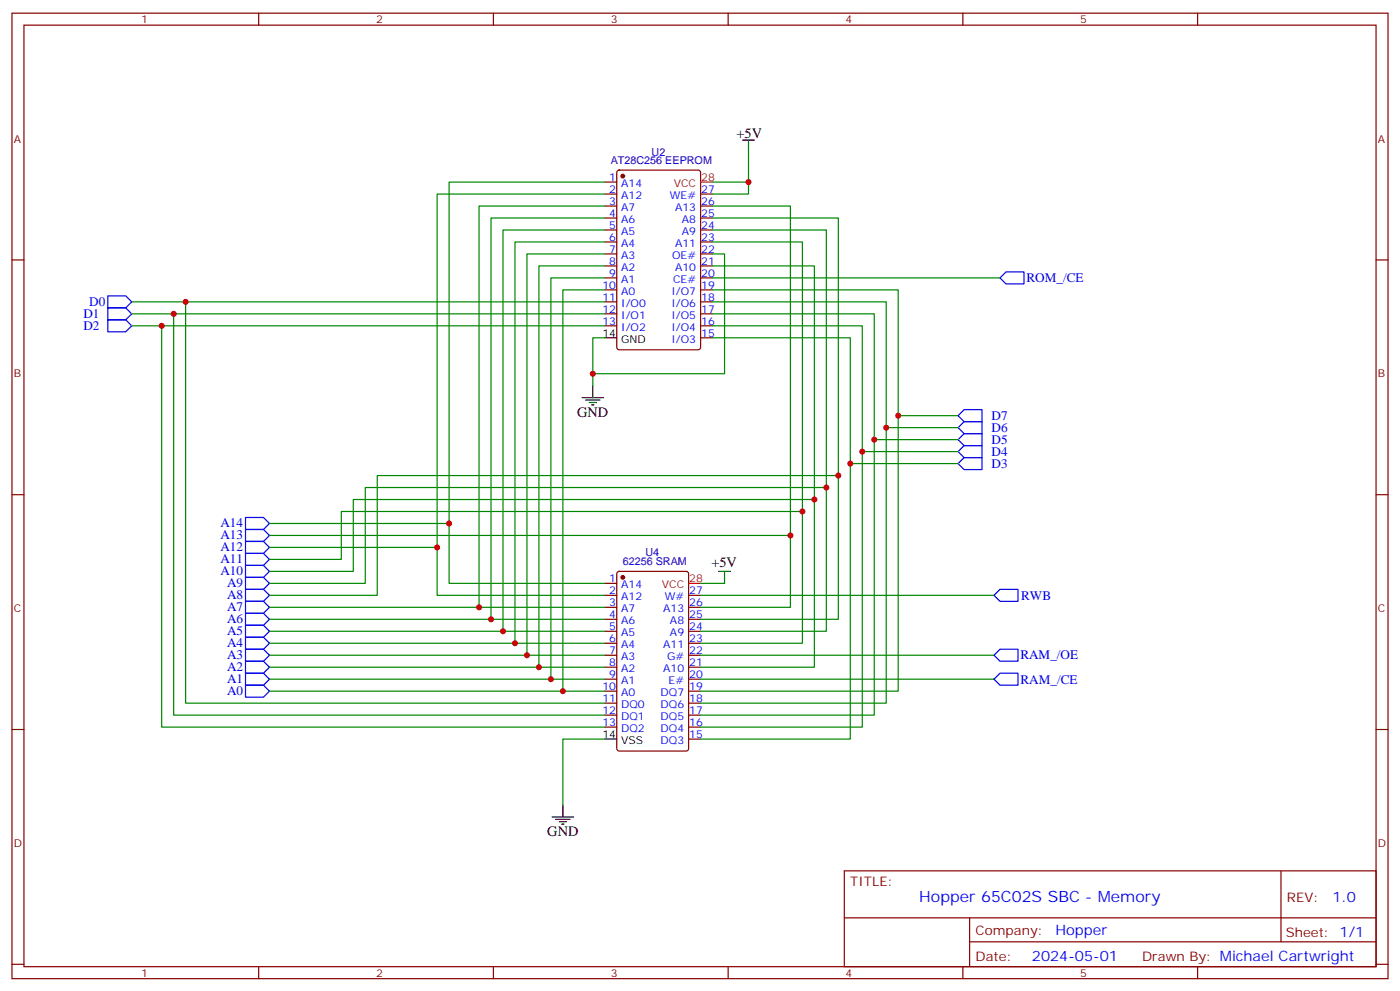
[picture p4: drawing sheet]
<svg xmlns="http://www.w3.org/2000/svg" width="412mm" height="292mm" viewBox="0 0 412 292" stroke-linecap="round" stroke-linejoin="round" font-family="sans-serif">
<g fill="none" stroke="#870000" stroke-width=".35">
<path d="M3.5 3.9h405.4v284.3h-405.4zM7.1 7.4h398.2v277.3h-398.2zM76.2 3.9v3.5M145.3 3.9v3.5M214.5 3.9v3.5M283.6 3.9v3.5M352.8 3.9v3.5M178.2 53.6h3.5M178.2 57.2h3.5M181.9 50.3l.5-.2h23.3l.6 .4 .1 51.8-.5 .7h-23.5l-.7-.5v-51.7zM206.4 57.2h3.5M3.5 76.6h3.6"/>
<path d="M178.2 60.7h3.5M178.2 64.2h3.5M178.2 67.7h3.5M178.2 71.3h3.5M178.2 74.8h3.5M178.2 78.3h3.5M206.4 60.7h3.5M206.4 64.2h3.5M206.4 67.7h3.5M206.4 71.3h3.5M206.4 74.8h3.5M206.4 78.3h3.5"/>
<path d="M405.3 76.6h3.6M178.2 81.8h3.5M178.2 85.4h3.5M178.2 88.9h3.5M178.2 92.4h3.5M178.2 96h3.5M206.4 81.8h3.5M206.4 85.4h3.5M206.4 88.9h3.5M206.4 92.4h3.5M206.4 96h3.5M206.4 99.5h3.5"/>
<path d="M3.5 145.7h3.6M405.3 145.7h3.6M178.2 171.8h3.5M178.2 175.3h3.5M178.2 178.9h3.5M181.9 168.5l.5-.2h19.7l.7 .4v51.8l-.4 .6-20 .1-.7-.5v-51.7zM202.8 175.3h3.6M202.8 178.9h3.6M178.2 182.4h3.5M178.2 185.9h3.5M178.2 189.4h3.5M178.2 193h3.5"/>
<path d="M178.2 196.5h3.5M202.8 182.4h3.6M202.8 185.9h3.6M202.8 189.4h3.6M202.8 193h3.6M202.8 196.5h3.6M3.5 214.8h3.6M178.2 200h3.5M178.2 203.6h3.5M178.2 207.1h3.5M178.2 210.6h3.5M178.2 214.1h3.5"/>
<path d="M202.8 200h3.6M202.8 203.6h3.6M202.8 207.1h3.6M202.8 210.6h3.6M202.8 214.1h3.6M202.8 217.7h3.6M405.3 214.8h3.6M248.7 256.5h156.6v28.2h-156.6zM377.3 256.5v20.9M248.7 270.3h156.5M285.6 277.4h119.6M285.6 270.3v14.1"/>
<path d="M3.5 284h3.6M76.2 284.7v3.5M145.3 284.7v3.5M214.5 284.7v3.5M283.6 284.7v3.5M352.8 284.7v3.5M405.3 284h3.6"/>
</g>
<g fill="none" stroke="#00f" stroke-width=".35">
<path d="M31.7 87.1h5.3l1.8 1.8-1.8 1.8h-5.3zM31.7 90.7h5.3l1.8 1.7-1.8 1.8h-5.3zM31.7 94.2h5.3l1.8 1.8-1.8 1.7h-5.3zM294.6 81.8l1.7-1.7h5.3v3.5h-5.3zM282.2 136.5l1.8-1.7h5.3v3.5h-5.3zM282.2 133l1.8-1.8h5.3v3.6h-5.3zM282.2 129.5l1.8-1.8h5.3v3.5h-5.3zM282.2 125.9l1.8-1.7h5.3v3.5h-5.3zM282.2 122.4l1.8-1.7h5.3v3.5h-5.3zM72.3 159.5h5.3l1.8 1.7-1.8 1.8h-5.3zM72.3 155.9h5.3l1.8 1.8-1.8 1.8h-5.3zM72.3 152.4h5.3l1.8 1.8-1.8 1.7h-5.3z"/>
<path d="M72.3 177.1h5.3l1.8 1.8-1.8 1.7h-5.3zM72.3 173.6h5.3l1.8 1.7-1.8 1.8h-5.3zM72.3 170h5.3l1.8 1.8-1.8 1.8h-5.3zM72.3 166.5h5.3l1.8 1.8-1.8 1.7h-5.3zM72.3 163h5.3l1.8 1.7-1.8 1.8h-5.3zM294.6 173.6h5.3v3.5h-5.3l-1.8-1.8zM72.3 198.3h5.3l1.8 1.7-1.8 1.8h-5.3zM72.3 194.7h5.3l1.8 1.8-1.8 1.8h-5.3zM72.3 191.2h5.3l1.8 1.8-1.8 1.7h-5.3zM72.3 187.7h5.3l1.8 1.7-1.8 1.8h-5.3zM72.3 184.2h5.3l1.8 1.7-1.8 1.8h-5.3zM72.3 180.6h5.3l1.8 1.8-1.8 1.8h-5.3z"/>
<path d="M292.8 193l1.8-1.8h5.3v3.5h-5.3zM72.3 201.8h5.3l1.8 1.8-1.8 1.7h-5.3zM292.8 200l1.8-1.7h5.3v3.5h-5.3z"/>
</g>
<g fill="none" stroke="#000" stroke-width=".35">
<path d="M218.7 41.3h3.5M220.5 41.3v3.5M178.2 99.5h3.5M171.4 117.1h6.4M172.5 117.8h4.2M173.6 118.5h2.1M174.3 119.2h.7M174.6 113.6v3.5M211.7 168.3h3.5M213.4 168.3v3.5M178.2 217.7h3.5M165.8 237.1v3.5"/>
<path d="M162.6 240.6h6.4M163.7 241.3h4.2M164.7 242h2.2M165.5 242.7h.7"/>
</g>
<g fill="#870000" stroke="#870000" stroke-width=".35">
<circle cx="183.4" cy="170" r=".53"/>
<circle cx="183.4" cy="51.9" r=".53"/>
</g>
<path d="M206.4 53.6h3.5M202.8 171.8h3.6" fill="none" stroke="#f00" stroke-width=".35"/>
<g fill="none" stroke="#008700" stroke-width=".35">
<path d="M178.2 57.2h-49.4v104M178.2 53.6h-45.9v100.6M220.5 44.8v8.8h-10.6M220.5 53.6v3.6h-10.6M178.2 78.3h-19.5v118.2M178.2 74.8h-23v118.2M178.2 71.3h-26.5v118.1M178.2 67.7h-30v118.2M178.2 64.2h-33.6v118.2M178.2 60.7h-37.1v118.2M209.9 60.7h22.9v97M209.9 71.3h26.5v79.3"/>
<path d="M209.9 74.8h3.5v35.3h-38.8M209.9 78.3h30v68.8M209.9 67.7h33.5v75.9M209.9 64.2h37v75.9M38.8 88.9h139.4M38.8 92.4h139.4M38.8 96h139.4M47.6 96v118.1h130.6M51.2 92.4v118.2h127M54.7 88.9v118.2h123.5M178.2 99.5h-3.6v14.1M178.2 85.4h-12.4v118.2"/>
<path d="M178.2 81.8h-15.9v118.2M209.9 99.5h40.6v37h31.7M209.9 85.4h54.7v37M209.9 88.9h51.2v37M209.9 92.4h47.6v37.1M209.9 96h44.1v37M209.9 81.8h84.7M250.5 136.5v81.2h-44.1M282.2 133h-28.2v81.1h-47.6M282.2 129.5h-24.7v81.1h-51.1M282.2 125.9h-21.1v81.2h-54.7M282.2 122.4h-17.6v81.2h-58.2"/>
<path d="M79.4 154.2h52.9v17.6h45.9M79.4 157.7h153.4v21.2h-26.4M79.4 161.2h49.4v14.1h49.4M79.4 164.7h21.1v-14.1h135.9v38.8h-30M79.4 168.3h24.7v-21.2h135.8v49.4h-33.5M79.4 171.8h28.2v-28.2h135.8v42.3h-37M79.4 175.3h31.7v-35.2h135.8v42.3h-40.5M79.4 178.9h98.8M206.4 175.3h86.4M206.4 171.8h7M79.4 196.5h98.8M79.4 193h98.8"/>
<path d="M79.4 189.4h98.8M79.4 185.9h98.8M79.4 182.4h98.8M206.4 193h86.4M79.4 203.6h98.8M79.4 200h98.8M178.2 217.7h-12.4v19.4M206.4 200h86.4"/>
</g>
<g fill="#c00">
<circle cx="165.8" cy="203.6" r=".88"/>
<circle cx="162.3" cy="200" r=".88"/>
<circle cx="158.8" cy="196.5" r=".88"/>
<circle cx="155.2" cy="193" r=".88"/>
<circle cx="151.7" cy="189.4" r=".88"/>
<circle cx="148.2" cy="185.9" r=".88"/>
<circle cx="144.6" cy="182.4" r=".88"/>
<circle cx="141.1" cy="178.9" r=".88"/>
<circle cx="128.8" cy="161.2" r=".88"/>
<circle cx="132.3" cy="154.2" r=".88"/>
<circle cx="232.8" cy="157.7" r=".88"/>
<circle cx="236.4" cy="150.6" r=".88"/>
<circle cx="174.6" cy="110.1" r=".88"/>
<circle cx="239.9" cy="147.1" r=".88"/>
<circle cx="243.4" cy="143.6" r=".88"/>
<circle cx="246.9" cy="140.1" r=".88"/>
<circle cx="54.7" cy="88.9" r=".88"/>
<circle cx="51.2" cy="92.4" r=".88"/>
<circle cx="47.6" cy="96" r=".88"/>
<circle cx="250.5" cy="136.5" r=".88"/>
<circle cx="264.6" cy="122.4" r=".88"/>
<circle cx="261.1" cy="125.9" r=".88"/>
<circle cx="257.5" cy="129.5" r=".88"/>
<circle cx="254" cy="133" r=".88"/>
<circle cx="220.5" cy="53.6" r=".88"/>
</g>
<text font-size="4.6" fill="#00f" x="270.8" y="265.5">Hopper 65C02S SBC - Memory</text>
<g font-size="4.2">
<text x="217" y="40.6">+5V</text>
<text x="170" y="122.8">GND</text>
<text x="209.5" y="167.1">+5V</text>
<text x="161.2" y="246.2">GND</text>
</g>
<g font-size="4.2" fill="#00f">
<text x="392.5" y="265.7">1.0</text>
<text x="310.9" y="275.3">Hopper</text>
<text x="304" y="283.1">2024-05-01</text>
</g>
<g font-size="3.9" fill="#00f">
<text x="302.4" y="83.2">ROM_/CE</text>
<text x="24.6" y="93.6">D1</text>
<text x="26.3" y="90.1">D0</text>
<text x="24.6" y="97.1">D2</text>
<text x="292.1" y="123.8">D7</text>
<text x="292.1" y="130.8">D5</text>
<text x="292.1" y="127.3">D6</text>
<text x="292.1" y="137.9">D3</text>
<text x="292.1" y="134.4">D4</text>
<text x="64.9" y="155.3">A14</text>
<text x="64.9" y="158.9">A13</text>
<text x="64.9" y="165.9">A11</text>
<text x="64.9" y="162.4">A12</text>
<text x="64.9" y="169.4">A10</text>
<text x="66.9" y="173">A9</text>
<text x="66.9" y="176.5">A8</text>
<text x="300.8" y="176.6">RWB</text>
<text x="66.9" y="183.6">A6</text>
<text x="66.9" y="180">A7</text>
<text x="66.9" y="190.6">A4</text>
<text x="66.9" y="187.1">A5</text>
<text x="66.9" y="197.7">A2</text>
<text x="66.9" y="194.1">A3</text>
<text x="300.6" y="194.2">RAM_/OE</text>
<text x="66.9" y="201.2">A1</text>
<text x="300.6" y="201.3">RAM_/CE</text>
<text x="66.9" y="204.7">A0</text>
</g>
<g font-size="3.9" fill="#800">
<text x="250.5" y="261.1">TITLE:</text>
<text x="379.1" y="265.7">REV:</text>
<text x="287.4" y="275.3">Company:</text>
<text x="378.7" y="275.9">Sheet: 1/1</text>
<text x="287.4" y="282.9">Date:</text>
<text x="336.4" y="283">Drawn By: Michael Cartwright</text>
</g>
<g font-size="3.2" fill="#800">
<text x="41.6" y="6.9">1</text>
<text x="110.8" y="6.9">2</text>
<text x="179.9" y="6.9">3</text>
<text x="249.1" y="6.9">4</text>
<text x="318.2" y="6.9">5</text>
<text x="4.1" y="42">A</text>
<text x="405.9" y="42">A</text>
<text x="4.1" y="111.1">B</text>
<text x="405.9" y="111.1">B</text>
<text x="4.1" y="180.3">C</text>
<text x="405.9" y="180.3">C</text>
<text x="4.1" y="249.4">D</text>
<text x="405.9" y="249.4">D</text>
<text x="41.6" y="287.7">1</text>
<text x="110.8" y="287.7">2</text>
<text x="179.9" y="287.7">3</text>
<text x="249.1" y="287.7">4</text>
<text x="318.2" y="287.7">5</text>
</g>
<g font-size="3.2" fill="#000080">
<text x="191.9" y="45.9">U2</text>
<text x="179.9" y="48.3">AT28C256 EEPROM</text>
<text x="183.4" y="166.5">62256 SRAM</text>
<text x="190.2" y="163.9">U4</text>
</g>
<g font-size="3.2" fill="#00f">
<text x="179.5" y="53.3">1</text>
<text x="179.5" y="56.8">2</text>
<text x="183" y="55">A14</text>
<text x="183" y="58.6">A12</text>
<text x="197.3" y="58.6">WE#</text>
<text x="206.6" y="56.8">27</text>
<text x="179.5" y="60.3">3</text>
<text x="179.5" y="63.9">4</text>
<text x="183" y="62.1">A7</text>
<text x="183" y="65.6">A6</text>
<text x="198.9" y="62.1">A13</text>
<text x="200.9" y="65.6">A8</text>
<text x="206.6" y="63.9">25</text>
<text x="206.6" y="60.3">26</text>
<text x="179.5" y="67.4">5</text>
<text x="179.5" y="70.9">6</text>
<text x="183" y="69.1">A5</text>
<text x="200.9" y="69.1">A9</text>
<text x="206.6" y="70.9">23</text>
<text x="206.6" y="67.4">24</text>
<text x="179.5" y="74.4">7</text>
<text x="179.5" y="78">8</text>
<text x="183" y="72.7">A4</text>
<text x="183" y="76.2">A3</text>
<text x="198" y="76.2">OE#</text>
<text x="198.9" y="72.7">A11</text>
<text x="206.6" y="78">21</text>
<text x="206.6" y="74.4">22</text>
<text x="179.5" y="81.5">9</text>
<text x="183" y="79.7">A2</text>
<text x="183" y="83.3">A1</text>
<text x="198.3" y="83.3">CE#</text>
<text x="198.9" y="79.7">A10</text>
<text x="206.6" y="81.5">20</text>
<text x="177.5" y="85">10</text>
<text x="177.5" y="88.5">11</text>
<text x="183" y="86.8">A0</text>
<text x="197.8" y="86.8">I/O7</text>
<text x="206.6" y="88.5">18</text>
<text x="206.6" y="85">19</text>
<text x="177.5" y="92.1">12</text>
<text x="177.5" y="95.6">13</text>
<text x="183" y="90.3">I/O0</text>
<text x="183" y="93.8">I/O1</text>
<text x="197.8" y="93.8">I/O5</text>
<text x="197.8" y="90.3">I/O6</text>
<text x="206.6" y="95.6">16</text>
<text x="206.6" y="92.1">17</text>
<text x="183" y="97.4">I/O2</text>
<text x="197.8" y="100.9">I/O3</text>
<text x="197.8" y="97.4">I/O4</text>
<text x="206.6" y="99.1">15</text>
<text x="179.5" y="171.4">1</text>
<text x="183" y="173.2">A14</text>
<text x="179.5" y="175">2</text>
<text x="179.5" y="178.5">3</text>
<text x="183" y="176.7">A12</text>
<text x="195.8" y="176.7">W#</text>
<text x="203" y="178.5">26</text>
<text x="203" y="175">27</text>
<text x="179.5" y="182">4</text>
<text x="179.5" y="185.6">5</text>
<text x="183" y="180.3">A7</text>
<text x="183" y="183.8">A6</text>
<text x="195.3" y="180.3">A13</text>
<text x="197.4" y="183.8">A8</text>
<text x="203" y="185.6">24</text>
<text x="203" y="182">25</text>
<text x="179.5" y="189.1">6</text>
<text x="183" y="187.3">A5</text>
<text x="183" y="190.9">A4</text>
<text x="195.3" y="190.9">A11</text>
<text x="197.4" y="187.3">A9</text>
<text x="203" y="189.1">23</text>
<text x="179.5" y="192.6">7</text>
<text x="179.5" y="196.1">8</text>
<text x="183" y="194.4">A3</text>
<text x="183" y="197.9">A2</text>
<text x="195.3" y="197.9">A10</text>
<text x="196.5" y="194.4">G#</text>
<text x="203" y="196.1">21</text>
<text x="203" y="192.6">22</text>
<text x="177.5" y="203.2">10</text>
<text x="179.5" y="199.7">9</text>
<text x="183" y="201.4">A1</text>
<text x="196.9" y="201.4">E#</text>
<text x="203" y="203.2">19</text>
<text x="203" y="199.7">20</text>
<text x="177.5" y="206.7">11</text>
<text x="183" y="205">A0</text>
<text x="183" y="208.5">DQ0</text>
<text x="194.6" y="208.5">DQ6</text>
<text x="194.6" y="205">DQ7</text>
<text x="203" y="206.7">18</text>
<text x="177.5" y="210.3">12</text>
<text x="177.5" y="213.8">13</text>
<text x="183" y="212">DQ1</text>
<text x="183" y="215.5">DQ2</text>
<text x="194.6" y="215.5">DQ4</text>
<text x="194.6" y="212">DQ5</text>
<text x="203" y="213.8">16</text>
<text x="203" y="210.3">17</text>
<text x="194.6" y="219.1">DQ3</text>
<text x="203" y="217.3">15</text>
</g>
<g font-size="3.2" fill="#f00">
<text x="206.6" y="53.3">28</text>
<text x="198.5" y="55">VCC</text>
<text x="194.9" y="173.2">VCC</text>
<text x="203" y="171.4">28</text>
</g>
<g font-size="3.2">
<text x="177.5" y="99.1">14</text>
<text x="183" y="100.9">GND</text>
<text x="177.5" y="217.3">14</text>
<text x="183" y="219.1">VSS</text>
</g>
</svg>
